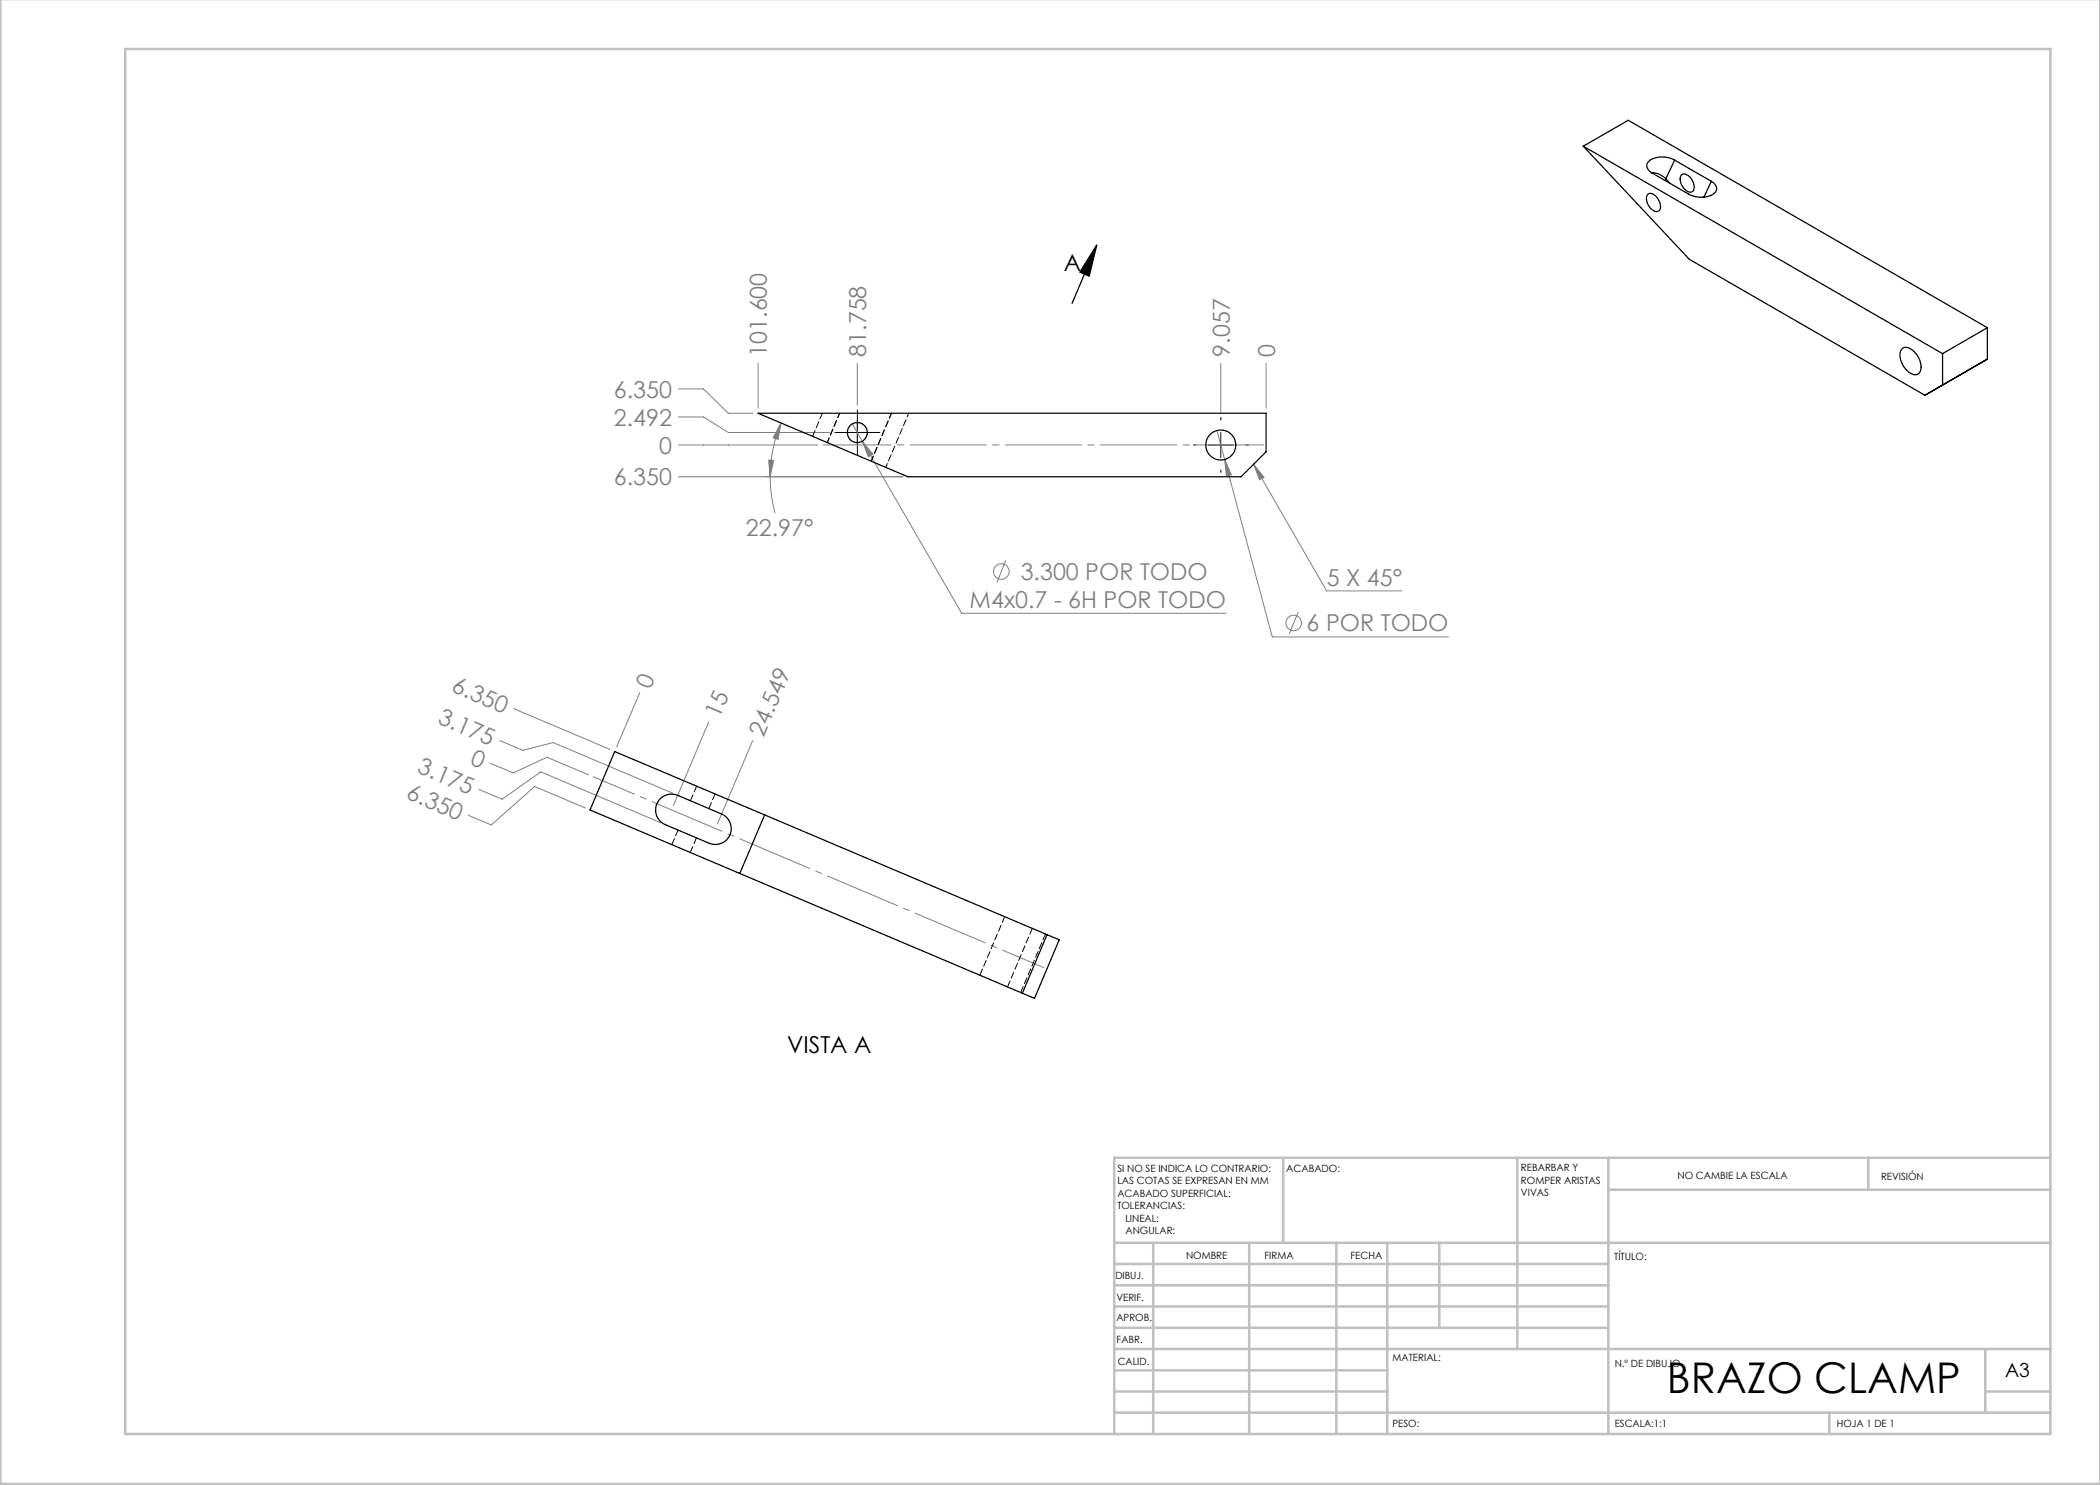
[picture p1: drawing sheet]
<svg xmlns="http://www.w3.org/2000/svg" width="420mm" height="297mm" viewBox="0 0 420 297" stroke-linecap="round" stroke-linejoin="round" font-family="sans-serif">
<g fill="none" stroke="#808080" stroke-width=".2">
<path d="M135.7 77.8h5l5 4.9h4.9M151.6 72.7v9M171.4 72.7v8.3M244.2 72.7v9.8M253.2 72.7v9M135.7 89h27.9M135.7 83.4h5l5 3.1h20.2M135.7 95.4h44.9M153.7 92l1 .1-.7 3.3zM154 95.4a28.8 28.8 0 0 0 1 7.2M156.2 84.6l-.6 3.3-1-.3zM156.2 84.6a28.4 28.4 0 0 0-2.2 10.8"/>
<path d="M170.5 84.8l2 3.5M172.5 88.3l2.1 2.5-.9 .6zM172.5 88.3l19.8 34.4h52.9M243.4 86.1l11.1 41.3h35.2M244.9 91.9l1.4 3.1-1 .2zM250.7 92.8l2.1 2.7-.9 .5zM250.7 92.8l14.6 25.4h15.1M201.2 112.1l-1.8 4.4M128 138.5l-4.7 10.9M259.6 122.4l-1.8 4.4M95.8 157.9l4.6 1.9 7.8-5.4 23.9 10.1M98 152.6l4.7 2 6.7-3.2 8.3 3.6"/>
<path d="M100 148.1l4.6 2 6-1.6 24 10.2M102.7 141.7l19.3 8.2M141.7 144.4l-7 16.7M150.5 148.1l-7 16.7M117.1 161.6l-10.2-4.3-8.7 7.7-4.6-1.9"/>
<circle cx="200.3" cy="114.3" r="1.56"/>
<circle cx="258.8" cy="124.6" r="1.55"/>
</g>
<path d="M219.4 49l-1.6 6.2-1.8-.8zM219.4 49l-5 11.7" fill="none" stroke="#000" stroke-width=".25"/>
<path d="M169 86.5h-2M171.5 84v-2M171.5 89v2M174 86.5h2M239.2 89h-.5M244.2 84v-.5M244.2 94v.5M249.2 89h.5" fill="none" stroke="#000" stroke-width=".2" stroke-dasharray="15.2 1.3 1.3 1.3"/>
<path d="M168.9 86.5h5.1M171.4 84v5M241.7 89h5M244.2 86.5v5" fill="none" stroke="#000" stroke-width=".2"/>
<path d="M164.6 89h88.1" fill="none" stroke="#808080" stroke-width=".2" stroke-dasharray="15.2 1.3 1.3 1.3" stroke-dashoffset="1.7"/>
<path d="M208.8 193.5l-90.1-38.2" fill="none" stroke="#808080" stroke-width=".2" stroke-dasharray="15.2 1.3 1.3 1.3" stroke-dashoffset="6.3"/>
<g fill="none" stroke="#c0c0c0" stroke-width=".5">
<path d="M.1 -.1v296.9h419.9M25 9.8h385.1v277h-385.1zM256.6 231.6v17M303.5 231.6v38.2M321.7 231.6v55.2M321.7 237.9h88.4M373.7 231.6v6.3M410.1 231.6h-187.3v55.2M222.8 248.6h187.3M222.8 257.1h98.9M222.8 252.8h98.9M230.6 248.6v38.2"/>
<path d="M249.8 248.6v38.2M267.3 248.6v38.2M277.5 248.6v38.2M287.9 248.6v17M222.8 265.6h98.9M222.8 261.3h98.9M222.8 278.3h54.7M222.8 274.1h54.7M222.8 269.8h187.3M397.1 278.3h13M397.1 269.8v12.7M222.8 282.5h187.3"/>
<path d="M365.9 282.5v4.3"/>
</g>
<path d="M219.4 49l-1.6 6.2-1.8-.8z" fill="#000"/>
<path d="M156.2 84.6l-.6 3.3-1-.3zM153.7 92l1 .1-.7 3.3zM244.9 91.9l.4 3.3 1-.2zM250.7 92.8l2.1 2.7-.9 .5zM172.5 88.3l1.2 3.1 .9-.6z" fill="#808080"/>
<g fill="none" stroke="#000" stroke-width=".25">
<path d="M316.7 29.2l21.2 22.7 47.1 27.2 12.5-7.3v-6.3M316.7 29.2l71.8 41.5M316.7 29.2l8.9-5.1 71.9 41.4M329.5 38.9a1.28 1.28 0 0 1 1.9 .6 2.25 2.25 0 0 1 .4 2.7 1.6 1.6 0 0 1-2.1-1.2l-.4-1.3zM330.3 34.5l1.3 .2 1.6 1.1M333.2 35.8l.8 .9M334.9 32a4.7 4.7 0 0 0-5.1 .2 1.29 1.29 0 0 0 .3 2.2l7.6 4.4a4.9 4.9 0 0 0 5.2-.2 1.28 1.28 0 0 0-.3-2.1l-.3-.2M334.9 32l7.4 4.3M334.9 32l-1.7 3.8M336.2 35a1.29 1.29 0 0 1 1.9 .6 2.32 2.32 0 0 1 .4 2.7 1.46 1.46 0 0 1-1.9-.8 2.33 2.33 0 0 1-.4-2.5zM342.3 36.3l-1.5 3.1M380.4 69.8a1.69 1.69 0 0 1 2.4 .5 4 4 0 0 1 1.2 4.1 1.39 1.39 0 0 1-2.2 0 4 4 0 0 1-1.6-4.4z"/>
<path d="M388.5 70.7v6.3M397.5 65.5l-9 5.2M151.6 82.7h101.6v7.6l-5 5.1h-66.6zM132 159.8a3.3 3.3 0 0 1 3.5-.7l8.8 3.7a3.2 3.2 0 0 1 1.7 4.2 3.2 3.2 0 0 1-4.1 1.7l-8.9-3.8a3.2 3.2 0 0 1-1-5.1zM148 174.7l56.5 23.9M152.9 163l-4.9 11.7M152.9 163l-30-12.7-4.9 11.7 30 12.7M152.9 163l56.5 23.9M209.4 186.9l-4.9 11.7M209.4 186.9l2.4 1.1-4.9 11.7-2.4-1.1"/>
<circle cx="171.5" cy="86.5" r="2.01"/>
<circle cx="244.2" cy="89" r="3"/>
</g>
<path d="M178.3 82.6l-4.1 9.6" fill="none" stroke="#000" stroke-width=".2" stroke-dasharray="1.3 .6" stroke-dashoffset=".2"/>
<path d="M167.9 82.6l-2.5 5.9" fill="none" stroke="#000" stroke-width=".2" stroke-dasharray="1.3 .6" stroke-dashoffset=".3"/>
<path d="M177.2 93.5l4.5-10.9" fill="none" stroke="#000" stroke-width=".2" stroke-dasharray="1.3 .6" stroke-dashoffset=".5"/>
<path d="M164.5 82.6l-2 4.7M139.3 157.2l-1.2 2.9M135.6 166l-1.2 2.9M138.1 170.5l1.2-3M141.8 161.7l1.2-2.9M200.9 183.3l-4.9 11.7M201.5 197.4l5-11.7M209.1 186.8l-5 11.7" fill="none" stroke="#000" stroke-width=".2" stroke-dasharray="1.3 .6"/>
<text font-size="8.5" x="333.4" y="278.5">BRAZO CLAMP</text>
<g font-size="4.7">
<text x="212.8" y="54.3">A</text>
<text x="157.4" y="210.7">VISTA A</text>
</g>
<g font-size="4.7" fill="#808080">
<text x="153.4" y="71.3" transform="rotate(-90 153.4 71.3)">101.600</text>
<text x="173.2" y="71.3" transform="rotate(-90 173.2 71.3)">81.758</text>
<text x="245.9" y="71.3" transform="rotate(-90 245.9 71.3)">9.057</text>
<text x="255" y="71.3" transform="rotate(-90 255 71.3)">0</text>
<text x="122.8" y="79.5">6.350</text>
<text x="122.8" y="85.1">2.492</text>
<text x="131.8" y="90.8">0</text>
<text x="122.8" y="97.1">6.350</text>
<text x="149.2" y="107.1">22.97°</text>
<text x="204.1" y="116">3.300 POR TODO</text>
<text x="265.4" y="117.1">5 X 45°</text>
<text x="193.9" y="121.6">M4x0.7 - 6H POR TODO</text>
<text x="261.3" y="126.3">6 POR TODO</text>
<text x="90.1" y="138.3" transform="rotate(23 90.1 138.3)">6.350</text>
<text x="130.1" y="138" transform="rotate(-67 130.1 138)">0</text>
<text x="143.9" y="143.9" transform="rotate(-67 143.9 143.9)">15</text>
<text x="87.4" y="144.7" transform="rotate(23 87.4 144.7)">3.175</text>
<text x="152.7" y="147.6" transform="rotate(-67 152.7 147.6)">24.549</text>
<text x="83.2" y="154.4" transform="rotate(23 83.2 154.4)">3.175</text>
<text x="93.8" y="152.7" transform="rotate(23 93.8 152.7)">0</text>
<text x="81.1" y="159.6" transform="rotate(23 81.1 159.6)">6.350</text>
</g>
<text font-size="3.9" x="401" y="275.4">A3</text>
<g font-size="2">
<text x="223.5" y="234.4">SI NO SE INDICA LO CONTRARIO:</text>
<text x="223.5" y="236.9">LAS COTAS SE EXPRESAN EN MM</text>
<text x="223.5" y="239.4">ACABADO SUPERFICIAL:</text>
<text x="257.2" y="234.4">ACABADO:</text>
<text x="304.2" y="234.3">REBARBAR Y</text>
<text x="304.2" y="236.8">ROMPER ARISTAS</text>
<text x="304.2" y="239.3">VIVAS</text>
<text x="335.5" y="235.8">NO CAMBIE LA ESCALA</text>
<text x="376.2" y="236">REVISIÓN</text>
<text x="223.5" y="241.9">TOLERANCIAS:</text>
<text x="225.1" y="244.4">LINEAL:</text>
<text x="225.1" y="246.9">ANGULAR:</text>
<text x="237.2" y="251.8">NOMBRE</text>
<text x="252.9" y="251.7">FIRMA</text>
<text x="270.1" y="251.7">FECHA</text>
<text x="223.1" y="255.9">DIBUJ.</text>
<text x="322.8" y="252">TÍTULO:</text>
<text x="223.3" y="260.1">VERIF.</text>
<text x="223.3" y="264.2">APROB.</text>
<text x="223.3" y="268.6">FABR.</text>
<text x="223.5" y="272.9">CALID.</text>
<text x="278.5" y="272.3">MATERIAL:</text>
<text x="323" y="273.4">N.º DE DIBUJO</text>
<text x="278.5" y="285.3">PESO:</text>
<text x="323" y="285.4">ESCALA:1:1</text>
<text x="367.4" y="285.4">HOJA 1 DE 1</text>
</g>
</svg>
